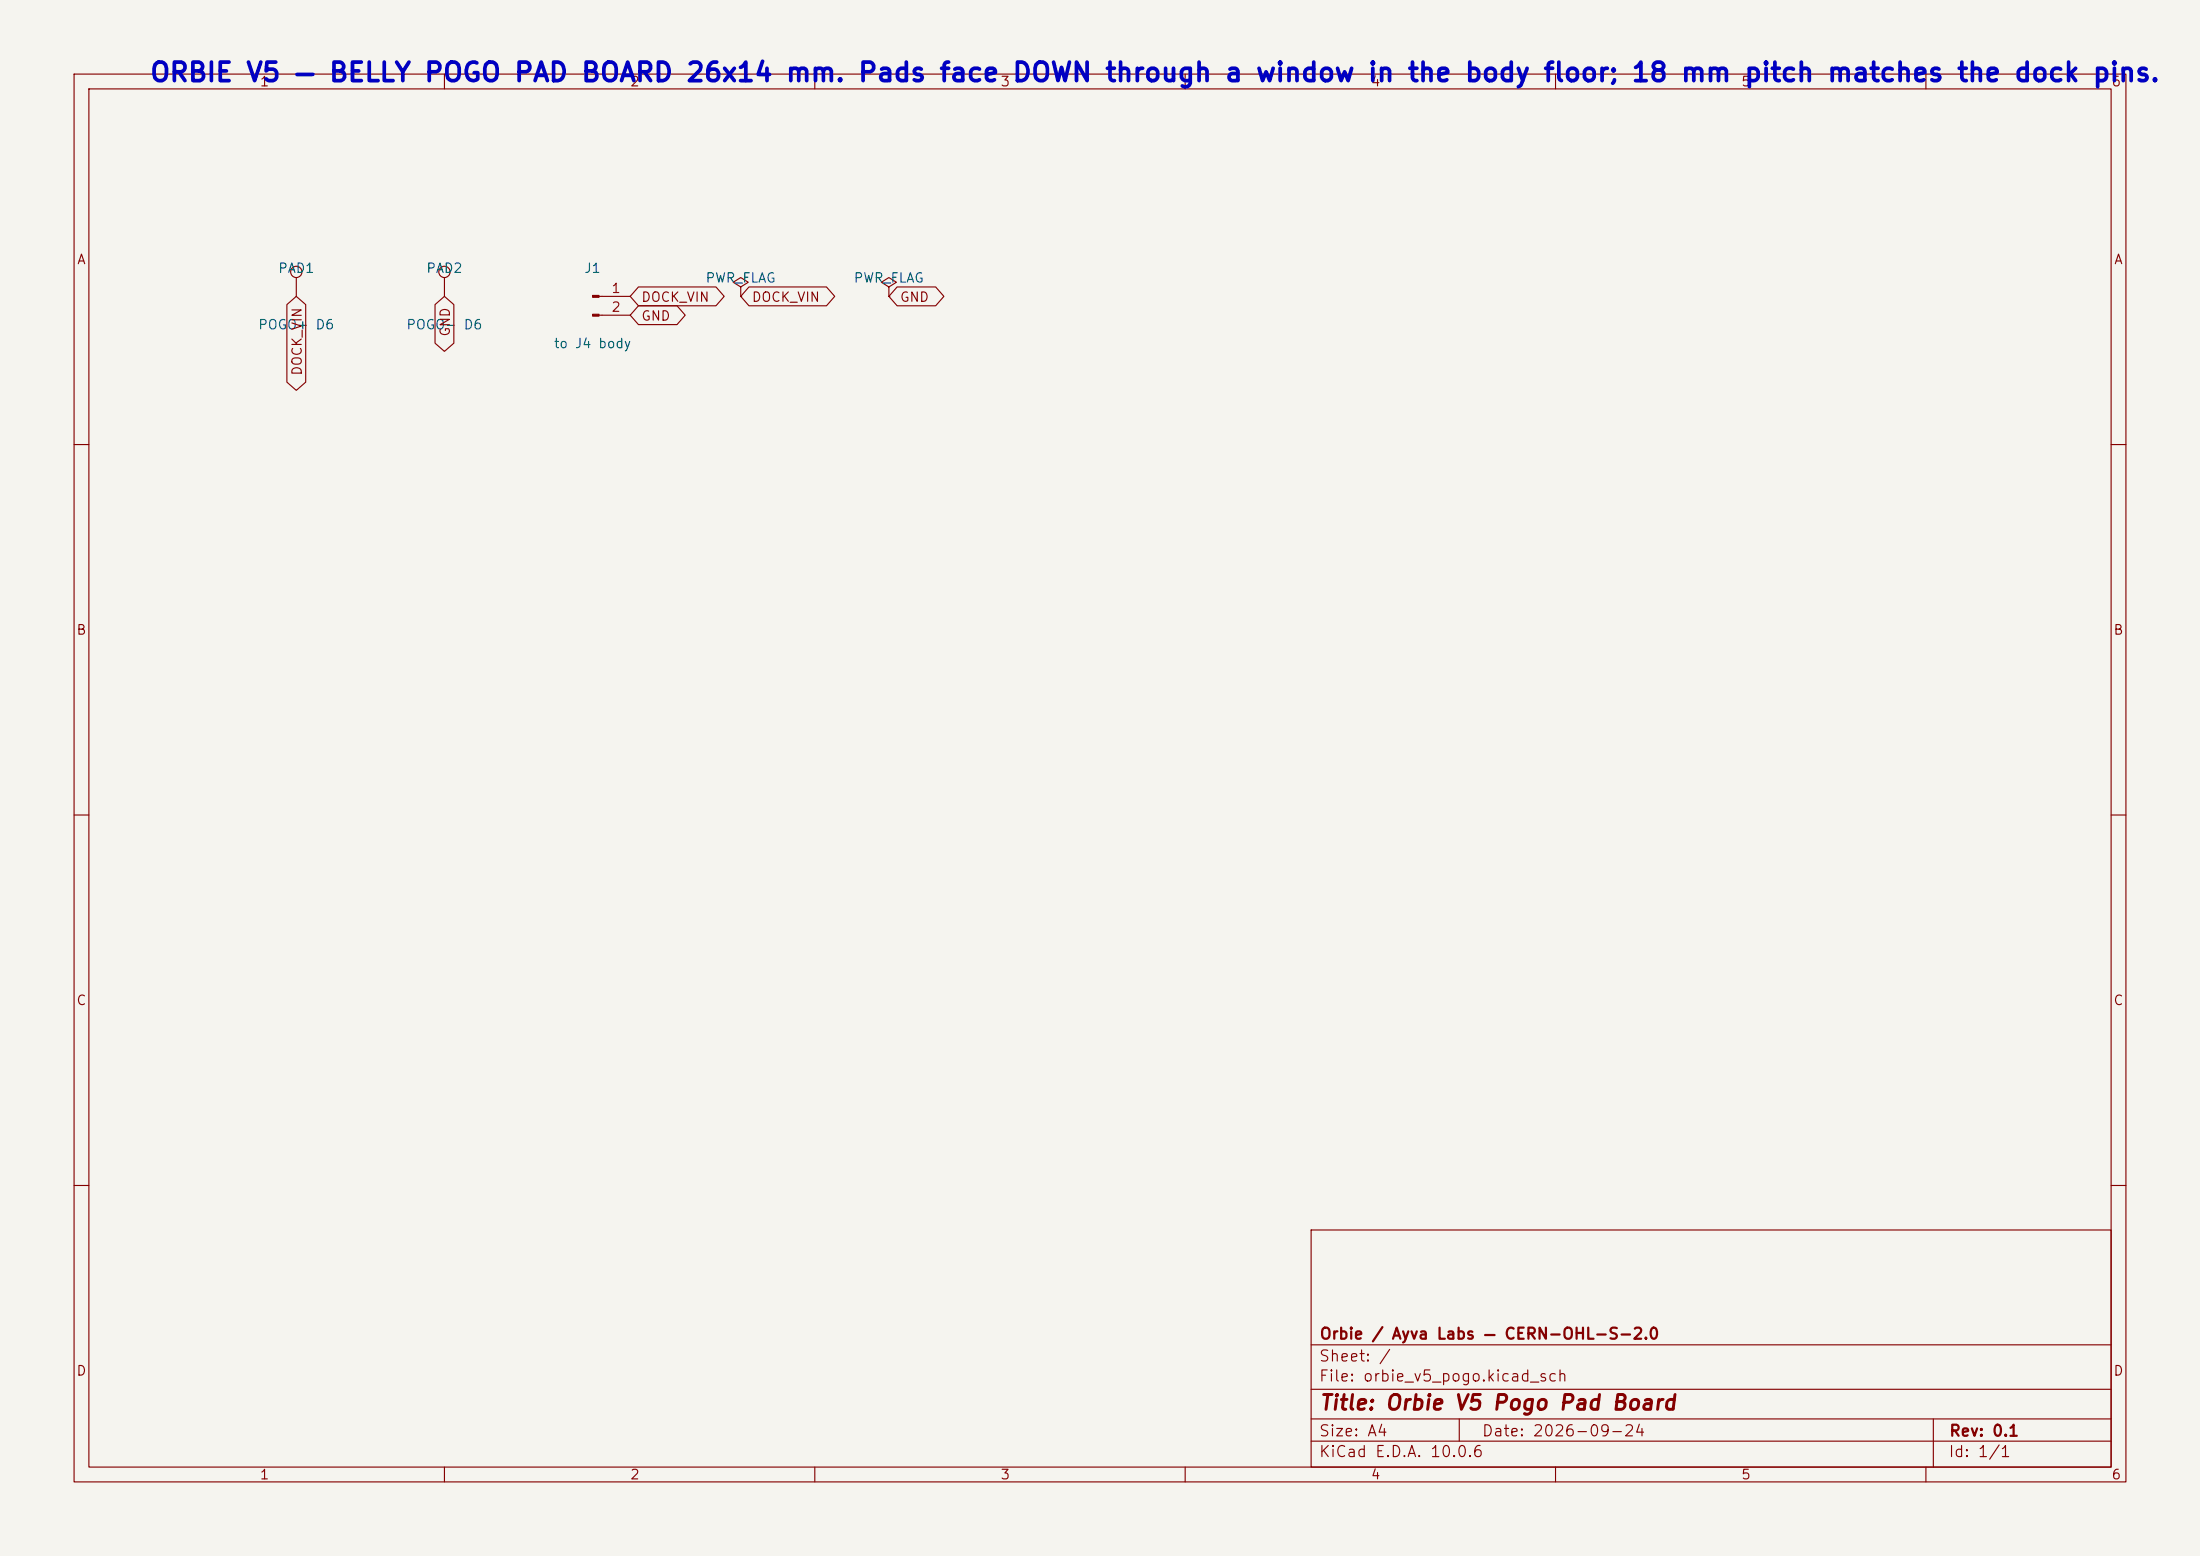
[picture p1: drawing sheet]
<svg xmlns="http://www.w3.org/2000/svg" width="297mm" height="210mm" viewBox="0 0 297 210" stroke-linecap="round" stroke-linejoin="round" font-family="sans-serif">
<path d="M0 0h297v210h-297z" fill="#f5f4ef" stroke="#f5f4ef" stroke-width=".14"/>
<g fill="none" stroke="#840000" stroke-width=".15">
<path d="M10 10h277v190h-277zM12 12h273v186h-273zM60 10v2M110 10v2M160 10v2M210 10v2M260 10v2M40 37.5v2.5M60 37.5v2.5M86.2 38.7h10.5l1.1 1.3-1.1 1.3h-10.5l-1.1-1.3zM100 38.7l1-.6-1-.6-1 .6 1 .6v1.3M101.1 38.7h10.5l1.1 1.3-1.1 1.3h-10.5l-1.1-1.3z"/>
<path d="M120 38.7l1-.6-1-.6-1 .6 1 .6v1.3M121.1 38.7h5.2l1.1 1.3-1.1 1.3h-5.2l-1.1-1.3zM38.7 41.1l1.3-1.1 1.3 1.1v10.5l-1.3 1.1-1.3-1.1zM58.7 41.1l1.3-1.1 1.3 1.1v5.2l-1.3 1.1-1.3-1.1zM80.9 40h4.2M80.9 42.5h4.2M86.2 41.3h5.2l1.1 1.2-1.1 1.3h-5.2l-1.1-1.3zM100 40h.1M120 40h.1M10 60h2M285 60h2M10 110h2"/>
<path d="M285 110h2M10 160h2M177 166h108v32h-108zM285 160h2M60 198v2M110 198v2M160 198v2M177 194.5h108M177 191.5h108M177 187.5h108M177 181.5h108M197 191.5v3"/>
<path d="M210 198v2M260 198v2M261 191.5v6.5"/>
<circle cx="40" cy="36.7" r=".76"/>
<circle cx="60" cy="36.7" r=".76"/>
</g>
<g fill="#840000" stroke="#840000" stroke-width=".15">
<path d="M80 39.9h.9v.2h-.9z"/>
<path d="M80 42.4h.9v.3h-.9z"/>
</g>
<text font-size="2.5" fill="#0000c2" x="20.1" y="11.6">ORBIE V5 — BELLY POGO PAD BOARD 26x14 mm. Pads face DOWN through a window in the body floor; 18 mm pitch matches the dock pins.</text>
<text font-size="2" fill="#840000" x="178" y="190.8">Title: Orbie V5 Pogo Pad Board</text>
<g font-size="1.5" fill="#840000">
<text x="178" y="184.1">Sheet: /</text>
<text x="178" y="181.1">Orbie / Ayva Labs — CERN-OHL-S-2.0</text>
<text x="178" y="186.8">File: orbie_v5_pogo.kicad_sch</text>
<text x="178" y="197">KiCad E.D.A. 10.0.6</text>
<text x="178" y="194.2">Size: A4</text>
<text x="200" y="194.2">Date: 2026-09-24</text>
<text x="263" y="197">Id: 1/1</text>
<text x="263" y="194.2">Rev: 0.1</text>
</g>
<g font-size="1.3" fill="#840000">
<text x="35" y="12">1</text>
<text x="85" y="12">2</text>
<text x="135" y="12">3</text>
<text x="185" y="12">4</text>
<text x="235" y="12">5</text>
<text x="285" y="12">6</text>
<text x="10.3" y="36">A</text>
<text x="285.3" y="36">A</text>
<text x="86.5" y="41.1">DOCK_VIN</text>
<text x="101.4" y="41.1">DOCK_VIN</text>
<text x="121.4" y="41.1">GND</text>
<text x="61.1" y="45.5" transform="rotate(-90 61.1 45.5)">GND</text>
<text x="86.5" y="43.6">GND</text>
<text x="41.1" y="50.8" transform="rotate(-90 41.1 50.8)">DOCK_VIN</text>
<text x="10.2" y="86">B</text>
<text x="285.2" y="86">B</text>
<text x="10.2" y="136">C</text>
<text x="285.2" y="136">C</text>
<text x="10.2" y="186">D</text>
<text x="285.2" y="186">D</text>
<text x="35" y="200">1</text>
<text x="85" y="200">2</text>
<text x="135" y="200">3</text>
<text x="185" y="200">4</text>
<text x="235" y="200">5</text>
<text x="285" y="200">6</text>
</g>
<g font-size="1.3" fill="#006464">
<text x="37.5" y="37.2">PAD1</text>
<text x="57.5" y="37.2">PAD2</text>
<text x="78.8" y="37.2">J1</text>
<text x="95.2" y="38.5">PWR_FLAG</text>
<text x="115.2" y="38.5">PWR_FLAG</text>
<text x="34.8" y="44.8">POGO+ D6</text>
<text x="54.8" y="44.8">POGO- D6</text>
<text x="74.7" y="47.3">to J4 body</text>
</g>
<g font-size="1.3" fill="#a90000">
<text x="82.4" y="39.9">1</text>
<text x="82.4" y="42.4">2</text>
</g>
</svg>
